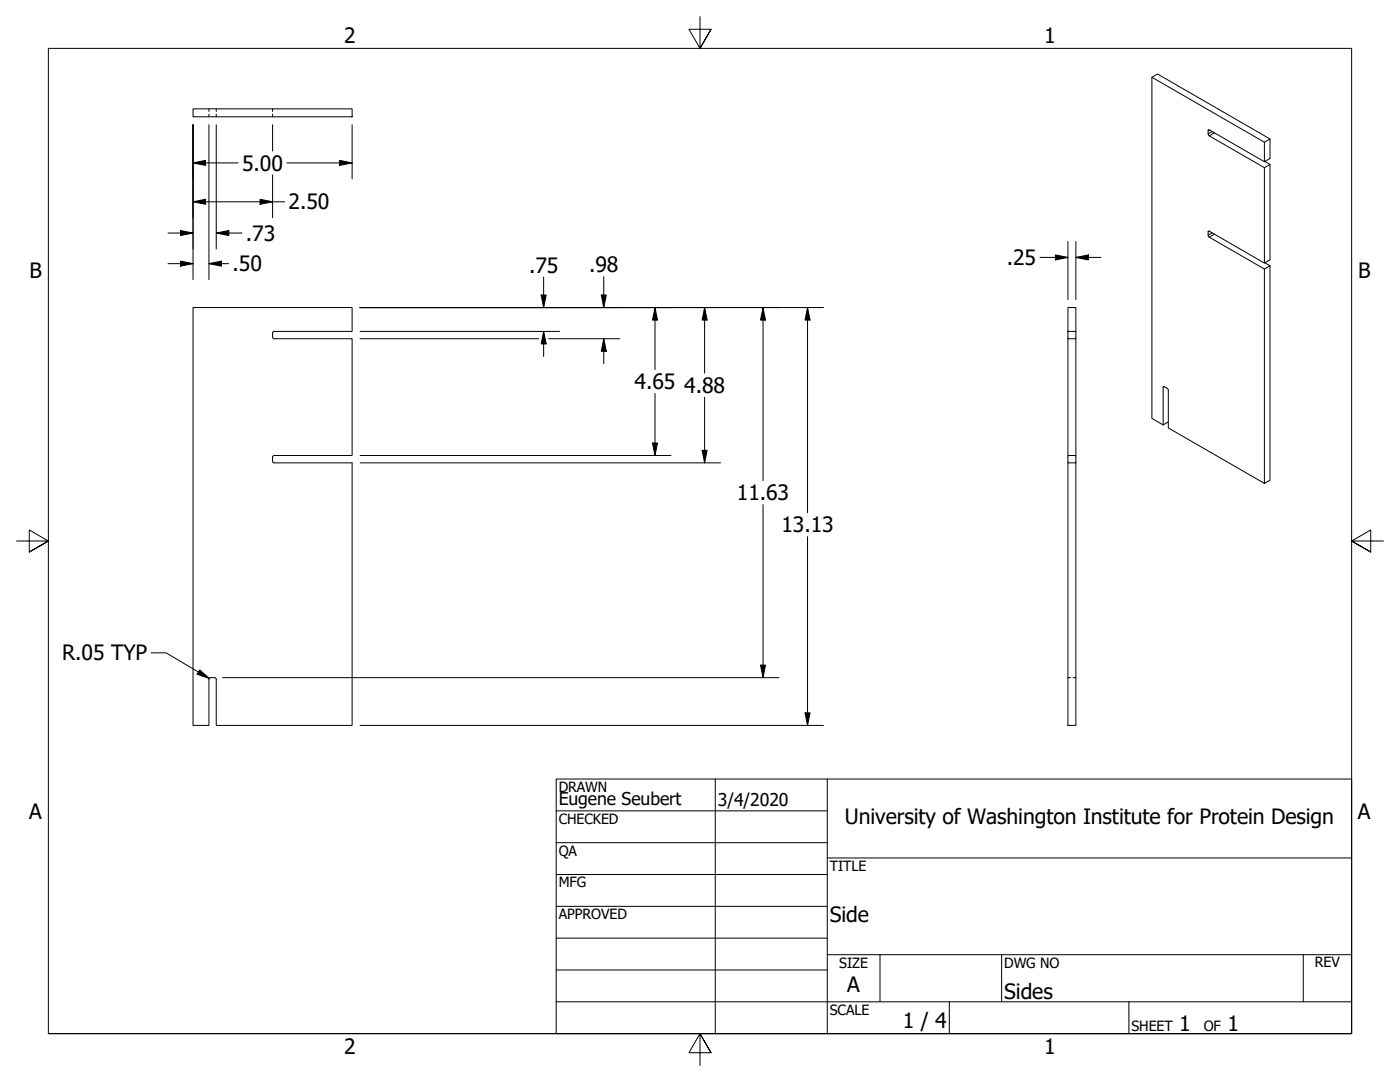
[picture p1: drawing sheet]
<svg xmlns="http://www.w3.org/2000/svg" width="279mm" height="216mm" viewBox="0 0 279 216" stroke-linecap="round" stroke-linejoin="round" font-family="sans-serif">
<!-- layer: Visible (ANSI) -->
<g fill="none" stroke="#000" stroke-width=".2">
<path d="M229.9 15.4l22.4 13 1.2-.7v3.9l-1.2 .7v-3.9M38.5 21.7h31.8v1.6h-31.8zM252.3 32.3l-11-6.4h-.2v.8l.2 .4 11 6.4 1.2-.7v19l-1.2 .7v-19M252.4 32.2l1.1 .6M253.5 27.7l-22.5-12.9-1.1 .6v68.1l2.2 1.3M252.3 52.5l-11-6.4-.2 .1v.7l.2 .4 11 6.4M252.4 52.4l1.1 .6M38.5 61.4h31.8v4.7h-15.6l-.3 .3v1l.3 .2h15.6v23.3h-15.6l-.3 .3v1l.3 .2h15.6v52.3h-27.1v-9.2l-.4-.3-.9 .1-.2 .2v9.2h-3.2zM213.1 61.4h1.6v4.7h-1.6zM213.1 66.1v1.5h1.6v23.3M213.1 67.6v23.3h1.6v1.5M214.7 66.1v1.5"/>
<path d="M213.1 92.4h1.6v52.3h-1.6zM213.1 90.9v1.5M233.2 84.2l-1.1 .6v-7.5l.1-.2 .7 .4 .3 .4v7.5l19.1 11.1v-42.8l1.2-.7v42.8l-1.2 .7"/>
</g>
<!-- layer: Hidden (ANSI) -->
<path d="M41.7 21.7v.5M41.7 22.8v.5M43.2 21.7v.5M43.2 22.8v.5M54.4 21.7v.5M54.4 22.8v.5M213.1 135.2h.6M214.2 135.2h.5" fill="none" stroke="#000" stroke-width=".2"/>
<!-- layer: Visible Narrow (ANSI) -->
<path d="M241.3 25.9l-.2 .1M241.9 26.3l-.8 .4M242.4 26.5l-1.1 .6M241.3 46.1l-.2 .2M241.9 46.5l-.8 .4M242.4 46.7l-1.1 .6M232.4 77.1l-.3 .2" fill="none" stroke="#000" stroke-width=".2"/>
<!-- layer: Title (ANSI) -->
<g fill="none" stroke="#000" stroke-width=".2">
<path d="M111 155.4h158.7v50.8h-158.7zM142.7 155.4v50.8M165.1 155.4v50.8M111 161.8h54.1M111 168.1h54.1M111 174.5h54.1M165.1 171.2h104.6M111 180.8h54.1M111 187.2h54.1M111 193.5h54.1M111 199.9h158.7M165.1 190.5h104.6"/>
<path d="M175.6 190.5v9.4M189.5 199.9v6.3M199.9 190.5v9.4M225.3 199.9v6.3M260.1 190.5v9.4"/>
</g>
<!-- layer: Border (ANSI) -->
<path d="M139.7 3.3v6.4l-2.2-3.9h4.4l-2.2 3.9 2.2-3.9M3.3 107.9h6.4l-3.9-2.2v4.5l3.9-2.3-3.9 2.3M276.1 107.9h-6.4l3.9-2.2v4.5l-3.9-2.3 3.9 2.3M9.7 206.2v-196.5h260v196.5h-260h260M141.9 210.1l-2.2-3.9 2.2 3.9h-4.4l2.2-3.9v6.4" fill="none" stroke="#000" stroke-width=".2"/>
<!-- layer: Dimension (ANSI) -->
<g fill="none" stroke="#000" stroke-width=".2">
<path d="M38.5 32.5l2.5-.5v1zM38.5 32.5h9M38.5 24.9v30.9M41.7 24.9v30.9M43.2 24.9v24.8M51.9 39.8l2.5 .5-2.5 .5zM54.4 24.9v5.2M54.4 34.9v8.5M57.3 32.5h13M67.8 32l2.5 .5-2.5 .5zM70.3 24.9v10.8M33.5 46.5h5"/>
<path d="M33.5 52.6h5M36 46l2.5 .5-2.5 .5zM36 52.1l2.5 .5-2.5 .5zM38.5 40.3l2.5-.5v1zM38.5 40.3h18.3M41.7 52.6l2.5-.5v1zM41.7 52.6h3.9M43.2 46.5l2.5-.5v1zM43.2 46.5h5.1M108 58.9h1l-.5 2.5zM108.5 55.3v6.1M120 58.9h1l-.5 2.5z"/>
<path d="M120.5 55.2v6.2M207.6 51.4h5.5M210.6 50.9l2.5 .5-2.5 .5zM213.1 48.2v11.6M214.7 51.4l2.5-.5v1zM214.7 51.4h5M214.7 48.2v11.6M71.9 61.4h92.4M71.9 67.6h35.6M71.9 66.1h39.8M108.5 66.1l.5 2.5h-1zM108.5 66.1v5"/>
<path d="M109.5 67.6h14.2M120.5 67.6l.5 2.5h-1zM120.5 67.6v5M130.7 61.4l.5 2.5h-1zM130.7 61.4v12.3M130.7 78.5v12.4M140.6 61.4l.5 2.5h-1zM140.6 61.4v13.1M140.6 79.3v13.1M152.3 61.4l.5 2.5h-1zM152.3 61.4v34.5M161.2 61.4l.5 2.5h-1z"/>
<path d="M161.2 61.4v40.9M71.9 92.4h71.9M71.9 90.9h62M130.2 88.4h1l-.5 2.5zM140.1 89.9h1l-.5 2.5zM152.3 100.7v34.5M161.2 107.1v37.6M30.1 130.3h3l8.6 5.1M39.9 133.7l1.8 1.7-2.4-.9zM44.4 135.2h111.1M151.8 132.7h1l-.5 2.5zM71.9 144.7h92.4"/>
<path d="M160.7 142.2h1l-.5 2.5z"/>
</g>
<g fill="#000">
<path d="M38.5 32.5l2.5-.5v1z" fill-rule="evenodd"/>
<path d="M38.5 40.3l2.5-.5v1z" fill-rule="evenodd"/>
<path d="M67.8 32l2.5 .5-2.5 .5z" fill-rule="evenodd"/>
<path d="M36 46l2.5 .5-2.5 .5z" fill-rule="evenodd"/>
<path d="M36 52.1l2.5 .5-2.5 .5z" fill-rule="evenodd"/>
<path d="M41.7 52.6l2.5-.5v1z" fill-rule="evenodd"/>
<path d="M43.2 46.5l2.5-.5v1z" fill-rule="evenodd"/>
<path d="M51.9 39.8l2.5 .5-2.5 .5z" fill-rule="evenodd"/>
<path d="M108 58.9h1l-.5 2.5z" fill-rule="evenodd"/>
<path d="M120 58.9h1l-.5 2.5z" fill-rule="evenodd"/>
<path d="M210.6 50.9l2.5 .5-2.5 .5z" fill-rule="evenodd"/>
<path d="M214.7 51.4l2.5-.5v1z" fill-rule="evenodd"/>
<path d="M108.5 66.1l.5 2.5h-1z" fill-rule="evenodd"/>
<path d="M120.5 67.6l.5 2.5h-1z" fill-rule="evenodd"/>
<path d="M130.7 61.4l.5 2.5h-1z" fill-rule="evenodd"/>
<path d="M140.6 61.4l.5 2.5h-1z" fill-rule="evenodd"/>
<path d="M152.3 61.4l.5 2.5h-1z" fill-rule="evenodd"/>
<path d="M161.2 61.4l.5 2.5h-1z" fill-rule="evenodd"/>
<path d="M130.2 88.4h1l-.5 2.5z" fill-rule="evenodd"/>
<path d="M140.1 89.9h1l-.5 2.5z" fill-rule="evenodd"/>
<path d="M39.9 133.7l1.8 1.7-2.4-.9z" fill-rule="evenodd"/>
<path d="M151.8 132.7h1l-.5 2.5z" fill-rule="evenodd"/>
<path d="M160.7 142.2h1l-.5 2.5z" fill-rule="evenodd"/>
</g>
<g font-size="4.2">
<text x="68.7" y="8.6">2</text>
<text x="208.4" y="8.6">1</text>
<text x="48.3" y="34">5.00</text>
<text x="57.6" y="41.8">2.50</text>
<text x="49.1" y="48">.73</text>
<text x="200.9" y="52.9">.25</text>
<text x="5.9" y="55.5">B</text>
<text x="46.4" y="54.1">.50</text>
<text x="105.6" y="54.4">.75</text>
<text x="117.6" y="54.3">.98</text>
<text x="271.1" y="55.5">B</text>
<text x="126.7" y="77.6">4.65</text>
<text x="136.6" y="78.4">4.88</text>
<text x="147.1" y="99.8">11.63</text>
<text x="156" y="106.2">13.13</text>
<text x="12.4" y="131.8">R.05 TYP</text>
<text x="5.8" y="163.4">A</text>
<text x="168.6" y="164.5">University of Washington Institute for Protein Design</text>
<text x="271" y="163.4">A</text>
<text x="165.6" y="183.9">Side</text>
<text x="169.1" y="198">A</text>
<text x="200.4" y="199.3">Sides</text>
<text x="180.2" y="205.1">1 / 4</text>
<text x="235.3" y="205.7">1</text>
<text x="245" y="205.7">1</text>
<text x="68.7" y="210.3">2</text>
<text x="208.4" y="210.3">1</text>
</g>
<g font-size="3.5">
<text x="111.5" y="160.6">Eugene Seubert</text>
<text x="143.3" y="160.7">3/4/2020</text>
</g>
<g font-size="2.8">
<text x="111.5" y="158">DRAWN</text>
<text x="111.5" y="164.4">CHECKED</text>
<text x="111.5" y="170.7">QA</text>
<text x="165.6" y="173.7">TITLE</text>
<text x="111.5" y="177.1">MFG</text>
<text x="111.5" y="183.4">APPROVED</text>
<text x="167.5" y="193.1">SIZE</text>
<text x="200.4" y="193.1">DWG NO</text>
<text x="262.4" y="193">REV</text>
<text x="165.6" y="202.5">SCALE</text>
<text x="225.8" y="205.7">SHEET</text>
<text x="240.2" y="205.7">OF</text>
</g>
</svg>
